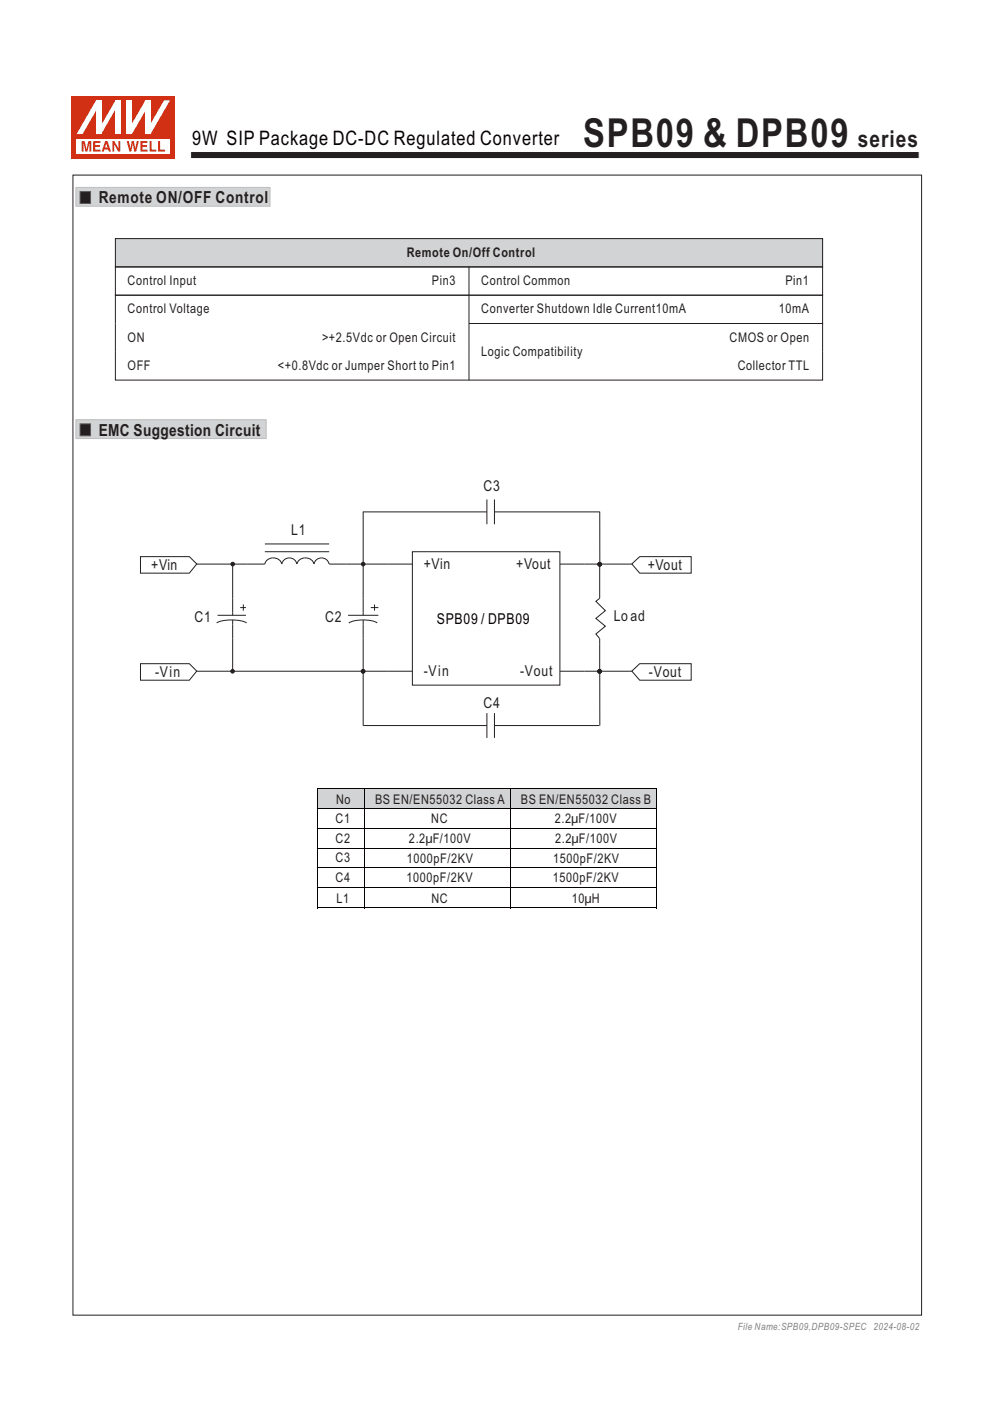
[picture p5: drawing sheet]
<svg xmlns="http://www.w3.org/2000/svg" width="210mm" height="297mm" viewBox="0 0 210 297" stroke-linecap="round" stroke-linejoin="round" font-family="sans-serif">
<path d="M15.2 20.4h22v13.2h-22z" fill="#d13014"/>
<path d="M16.3 29.4h19.8v3.1h-19.8z" fill="#fff"/>
<g fill="#d13014">
<path d="M26.9 29.9h.4l.4 1.6 .2-1.6h.5l.3 1.6 .3-1.6h.5l-.6 2.2h-.4l-.3-1.7-.4 1.7h-.3z" fill-rule="evenodd"/>
<path d="M29.8 29.9h1.5v.4h-1.1v.5h1v.4h-1v.5h1.1v.4h-1.5z" fill-rule="evenodd"/>
<path d="M31.7 29.9h.5v1.8h1v.4h-1.5z" fill-rule="evenodd"/>
<path d="M33.5 29.9h.5v1.8h1v.4h-1.5z" fill-rule="evenodd"/>
<path d="M17.3 29.9h.7l.3 1.8 .4-1.8h.7v2.2h-.4v-1.8l-.4 1.8h-.5l-.4-1.8v1.8h-.4z" fill-rule="evenodd"/>
<path d="M19.8 29.9h1.5v.4h-1.1v.5h1v.4h-1v.5h1.1v.4h-1.5z" fill-rule="evenodd"/>
<path d="M22.6 30.4l.2 .9h-.5zM22.3 29.9l-.7 2.2h.4l.2-.4h.7l.2 .4h.4l-.7-2.2z" fill-rule="evenodd"/>
<path d="M23.8 29.9h.5l.8 1.6v-1.6h.4v2.2h-.4l-.9-1.5v1.5h-.4z" fill-rule="evenodd"/>
</g>
<g fill="#fcffff">
<path d="M24.5 21.3h1.1v7.1h-1.1z"/>
<path d="M20.4 21.3h1.1v7.1h-1.1z"/>
<path d="M30.8 21.3h1.1v7.1h-1.1z"/>
<path d="M26.9 21.3h1.1v7.1h-1.1z"/>
</g>
<g fill="#fcffff">
<path d="M24.5 21.3h1.1l-4.1 7.1h-1.1z" fill-rule="evenodd"/>
<path d="M20.4 21.3h1v.3l-3.9 6.8h-1.3z" fill-rule="evenodd"/>
<path d="M34.8 21.3h1.3l-4.2 7.1h-1v-.3z" fill-rule="evenodd"/>
<path d="M30.8 21.3h1.1v.3l-3.9 6.8h-1.1v-.3z" fill-rule="evenodd"/>
</g>
<path d="M40.4 32.1h154.6v1.5h-154.6z" fill-rule="evenodd" fill="#231f20" stroke="#fff" stroke-width=".21"/>
<path d="M16.1 39.7h41.2v4h-41.2z" fill-rule="evenodd" fill="#d1d3d4" stroke="#bbbdc0" stroke-width=".21"/>
<path d="M17 40.6h2.2v2.5h-2.2z" fill-rule="evenodd" fill="#231f20" stroke="#58595b" stroke-width=".21"/>
<g fill="#d1d3d4" stroke="#d1d3d4" stroke-width=".21">
<path d="M24.5 50.6h150v6h-150z" fill-rule="evenodd"/>
<path d="M67.3 167.3h72v4.1h-72z" fill-rule="evenodd"/>
</g>
<path d="M16.1 89h40.4v4h-40.4z" fill-rule="evenodd" fill="#d1d3d4" stroke="#bbbdc0" stroke-width=".21"/>
<path d="M17 89.9h2.2v2.5h-2.2z" fill-rule="evenodd" fill="#231f20" stroke="#58595b" stroke-width=".21"/>
<g fill="none" stroke="#231f20" stroke-width=".21">
<path d="M99.5 56.6v24M29.8 118h10.4l1.5 1.6-1.5 1.9h-10.4zM41.7 119.6h10.9M49.3 119.6v10.9M52.6 119.6h3.6M56.2 119.6a1.88 1.88 0 0 1 1.8-1.3 1.88 1.88 0 0 1 1.8 1.3 1.64 1.64 0 0 1 1.6-1.3 1.64 1.64 0 0 1 1.6 1.3M56.2 117h13.6M56.2 115.3h13.6M63 119.6a1.89 1.89 0 0 1 1.8-1.3 1.89 1.89 0 0 1 1.8 1.3 1.64 1.64 0 0 1 1.6-1.3 1.64 1.64 0 0 1 1.6 1.3M69.8 119.6h17.7M77 108.5v22M77 108.5h26.3"/>
<path d="M87.5 117h31.3v28.3h-31.3zM103.3 105.9v5.3M104.9 105.9v5.3M104.9 108.5h22.3M118.8 119.6h15.2M127.2 119.6v7.2l-.8 .7 2 2-2 1.6 2 1.7-2 1.6 .8 1v6.9M127.2 108.5v11.3M134 119.6l1.7-1.6h10.9v3.5h-10.9zM46 132.1a8.3 8.3 0 0 1 6.3 0M46.1 130.5h6.1M49.3 131.4v10.9M51 128.8h1.2"/>
<path d="M51.6 128.2v1.3M73.8 130.5h6.4M77 131.5v22.3h26.3M78.6 128.8h1.6M79.4 128.2v1.3M80 132.1a7.4 7.4 0 0 0-6 0M29.8 140.7h10.4l1.5 1.6-1.5 1.9h-10.4zM41.7 142.3h45.8M103.3 151.2v5.3M104.9 151.2v5.3M104.9 153.8h22.2M118.8 142.3h15.2"/>
<path d="M127.2 142.5v11.3M134 142.3l1.7-1.6h10.9v3.5h-10.9z"/>
</g>
<g fill="#231f20" stroke="#231f20" stroke-width=".21">
<circle cx="49.4" cy="119.6" r=".38"/>
<circle cx="77" cy="142.3" r=".38"/>
<circle cx="77" cy="119.6" r=".38"/>
<circle cx="49.3" cy="142.3" r=".38"/>
<circle cx="127.2" cy="119.6" r=".38"/>
<circle cx="127.2" cy="142.3" r=".38"/>
</g>
<g fill="#050100">
<path d="M67.3 167.2l.1 .1z"/>
<path d="M82.8 167.2l.1 .1z"/>
<path d="M108.3 167.2l.1 .1z"/>
<path d="M139.3 167.2l.1 .1z"/>
</g>
<path d="M67.3 167.3v25.3M67.4 167.3h72M67.4 171.5h72M67.4 175.6h72M67.4 179.8h72M77.3 167.3v25.3M108.3 167.3v25.3M139.3 167.3v25.3M67.4 184h72M67.4 188.2h72M67.4 192.5h72" fill="none" stroke="#050100" stroke-width=".21"/>
<path d="M15.5 37.1h180v241.7h-180zM24.5 50.6h150v6h-150zM24.5 56.6h150v6h-150zM24.5 62.6h150v6h-75h75v12h-150z" fill="none" stroke="#231f20" stroke-width=".21"/>
<text font-size="8.5" fill="#231f20" x="123.7" y="31.1">SPB09 &amp; DPB09</text>
<text font-size="4.9" fill="#231f20" x="181.9" y="31.1">series</text>
<text font-size="4.2" fill="#080101" x="40.7" y="30.7">9W SIP Package DC-DC Regulated Converter</text>
<g font-size="3.5" fill="#231f20">
<text x="20.9" y="43.1">Remote ON/OFF Control</text>
<text x="20.9" y="92.4">EMC Suggestion Circuit</text>
</g>
<g font-size="3.2" fill="#231f20">
<text x="102.6" y="104.1">C3</text>
<text x="61.8" y="113.4">L1</text>
<text x="32.1" y="120.8">+Vin</text>
<text x="89.9" y="120.7">+Vin</text>
<text x="109.5" y="120.7">+Vout</text>
<text x="137.4" y="120.9">+Vout</text>
<text x="41.3" y="131.8">C1</text>
<text x="69" y="131.8">C2</text>
<text x="130.2" y="131.6">Load</text>
<text x="32.9" y="143.4">-Vin</text>
<text x="89.9" y="143.3">-Vin</text>
<text x="110.3" y="143.3">-Vout</text>
<text x="137.6" y="143.5">-Vout</text>
<text x="102.6" y="150.1">C4</text>
</g>
<text font-size="3.2" fill="#050100" x="92.7" y="132.3">SPB09 / DPB09</text>
<g font-size="2.8" fill="#231f20">
<text x="86.3" y="54.4">Remote On/Off Control</text>
<text x="27.1" y="60.4">Control Input</text>
<text x="91.6" y="60.4">Pin3</text>
<text x="102.1" y="60.4">Control Common</text>
<text x="166.6" y="60.4">Pin1</text>
<text x="27.1" y="66.4">Control Voltage</text>
<text x="102.1" y="66.4">Converter Shutdown Idle Current10mA</text>
<text x="165.2" y="66.4">10mA</text>
<text x="27.1" y="72.4">ON</text>
<text x="68.3" y="72.4">&gt;+2.5Vdc or Open Circuit</text>
<text x="102.1" y="75.4">Logic Compatibility</text>
<text x="154.8" y="72.4">CMOS or Open</text>
<text x="27.1" y="78.4">OFF</text>
<text x="58.9" y="78.4">&lt;+0.8Vdc or Jumper Short to Pin1</text>
<text x="156.5" y="78.4">Collector TTL</text>
<text x="71.3" y="170.4">No</text>
<text x="79.6" y="170.4">BS EN/EN55032 Class A</text>
<text x="110.5" y="170.4">BS EN/EN55032 Class B</text>
<text x="71.2" y="174.6">C1</text>
<text x="71.2" y="178.7">C2</text>
<text x="86.7" y="178.7">2.2 F/100V</text>
<text x="90.2" y="178.7">μ</text>
<text x="91.5" y="174.6">NC</text>
<text x="117.7" y="174.6">2.2 F/100V</text>
<text x="117.7" y="178.7">2.2 F/100V</text>
<text x="121.1" y="174.6">μ</text>
<text x="121.2" y="178.7">μ</text>
<text x="71.2" y="182.9">C3</text>
<text x="86.3" y="182.9">1000pF/2KV</text>
<text x="117.3" y="182.9">1500pF/2KV</text>
<text x="71.2" y="187.1">C4</text>
<text x="71.4" y="191.4">L1</text>
<text x="86.2" y="187.1">1000pF/2KV</text>
<text x="91.5" y="191.4">NC</text>
<text x="117.2" y="187.1">1500pF/2KV</text>
<text x="121.3" y="191.4">10 H</text>
<text x="124" y="191.4">μ</text>
</g>
<text font-size="2.1" fill="#808285" x="156.5" y="282">File Name:SPB09,DPB09-SPEC 2024-08-02</text>
</svg>
